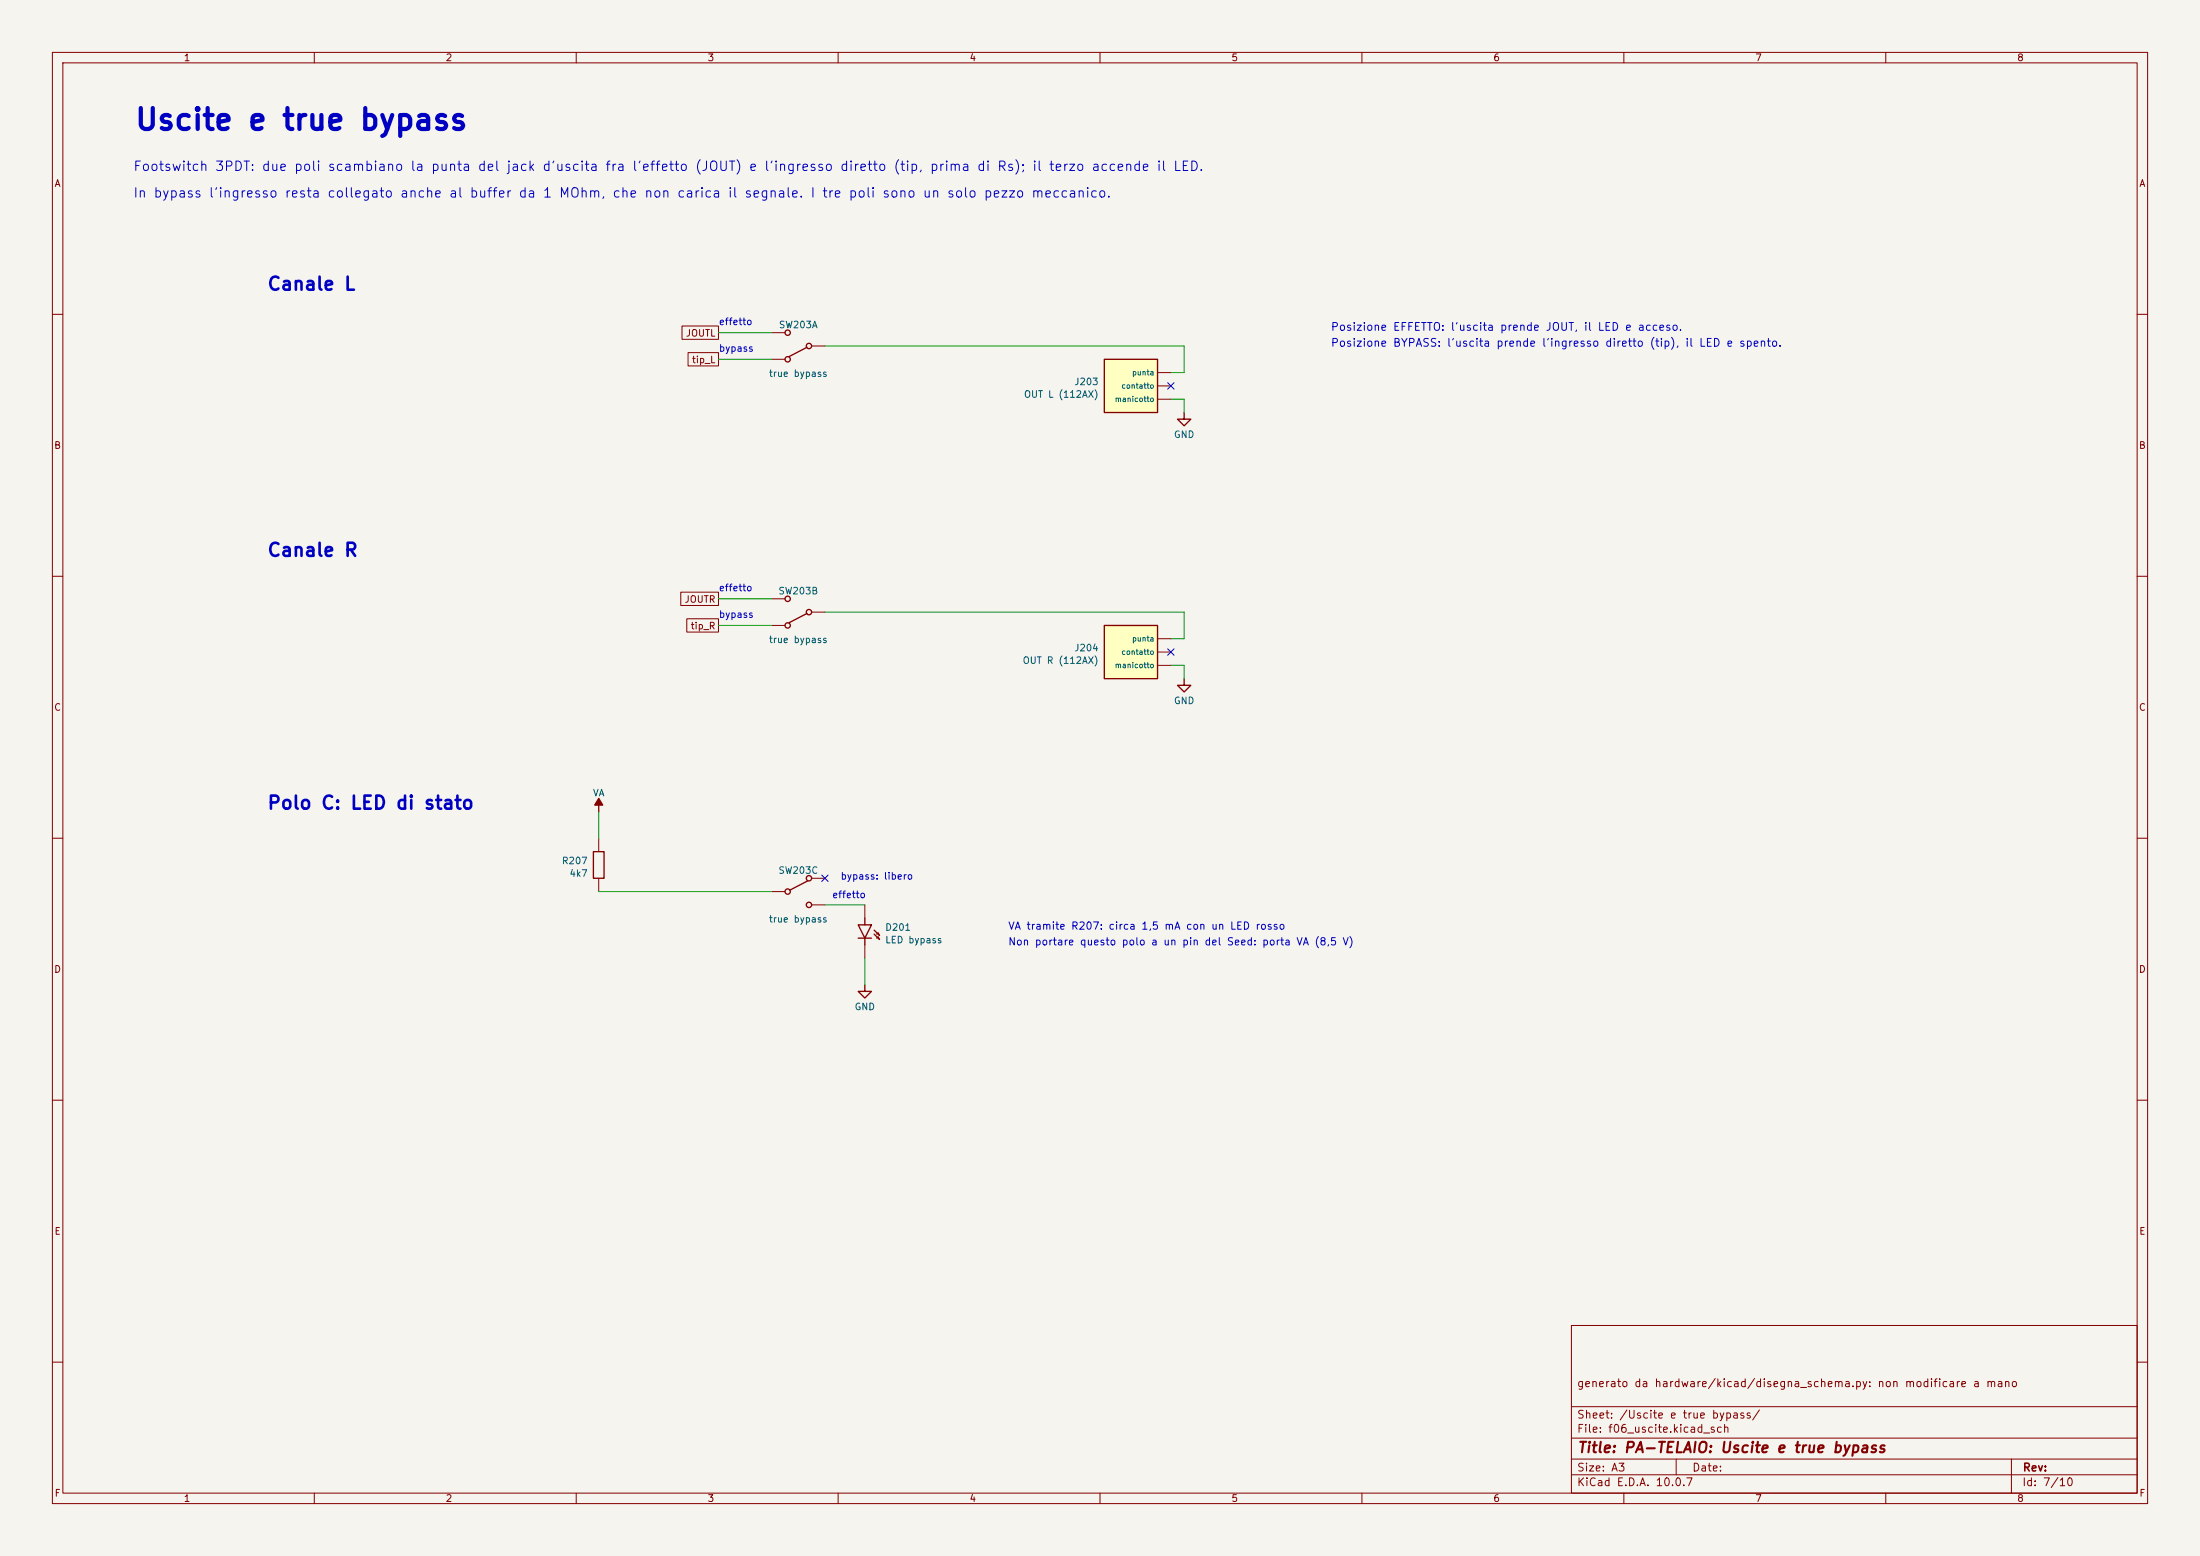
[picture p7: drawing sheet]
<svg xmlns="http://www.w3.org/2000/svg" width="420mm" height="297mm" viewBox="0 0 420 297" stroke-linecap="round" stroke-linejoin="round" font-family="sans-serif">
<path d="M0 0h420v297h-420z" fill="#f5f4ef" stroke="#f5f4ef" stroke-width=".19"/>
<g fill="none" stroke="#840000" stroke-width=".19">
<path d="M10 10h400v277h-400zM12 12h396v273h-396zM60 10v2M110 10v2M160 10v2M210 10v2M260 10v2M310 10v2M360 10v2M10 60h2M408 60h2M10 110h2"/>
<path d="M408 110h2M10 160h2M408 160h2M10 210h2M408 210h2M300 253h108v32h-108zM10 260h2M300 278.5h108M300 274.5h108M300 268.5h108M320 278.5v3M384 278.5v6.5"/>
<path d="M408 260h2M60 285v2M110 285v2M160 285v2M210 285v2M260 285v2M300 281.5h108M310 285v2M360 285v2"/>
</g>
<path d="M114.3 152.4l.8 1.3h-1.6z" fill="#840000" stroke="#840000" stroke-width=".25"/>
<path d="M226.1 78.7v1.3h1.2l-1.2 1.3-1.3-1.3h1.3M114.3 153.7v1.2" fill="none" stroke="#840000" stroke-width=".25"/>
<path d="M210.8 68.6h10.2v10.1h-10.2z" fill="#ffffc2"/>
<path d="M210.8 68.6h10.2v10.1h-10.2z" fill="none" stroke="#840000" stroke-width=".25"/>
<path d="M221 76.2h2.5M221 71.1h2.5M221 73.7h2.5" fill="none" stroke="#840000" stroke-width=".19"/>
<path d="M210.8 119.4h10.2v10.1h-10.2z" fill="#ffffc2"/>
<g fill="none" stroke="#840000" stroke-width=".25">
<path d="M154.1 66.3l-3.5 1.8M154.1 117.1l-3.5 1.8M210.8 119.4h10.2v10.1h-10.2zM226.1 129.5v1.3h1.2l-1.2 1.3-1.3-1.3h1.3M113.3 162.6h2v5h-2zM154.2 168.1l-3.5 1.8M163.8 176.5h2.6l-1.3 2.6zM163.8 179.1h2.6M165.1 175.3v1.2M165.1 179.1v1.2M166.9 177.5l1 1.1-.3-.5-.2 .2M166.9 178.3l1 1-.3-.5-.2 .3"/>
<path d="M165.1 188v1.2h1.3l-1.3 1.3-1.3-1.3h1.3"/>
<circle cx="150.4" cy="68.6" r=".51"/>
<circle cx="150.4" cy="63.5" r=".51"/>
<circle cx="154.4" cy="66" r=".51"/>
<circle cx="150.4" cy="119.4" r=".51"/>
<circle cx="150.4" cy="114.3" r=".51"/>
<circle cx="154.4" cy="116.8" r=".51"/>
<circle cx="150.4" cy="170.2" r=".51"/>
<circle cx="154.4" cy="167.6" r=".51"/>
<circle cx="154.4" cy="172.7" r=".51"/>
</g>
<g fill="none" stroke="#840000" stroke-width=".19">
<path d="M130.2 62.2h7v2.6h-7zM131.4 67.3h5.8v2.6h-5.8zM147.3 68.6h2.6M147.3 63.5h2.6M154.9 66h2.6M130 113h7.2v2.6h-7.2zM131.1 118.1h6.1v2.6h-6.1zM147.3 119.4h2.6M147.3 114.3h2.6M154.9 116.8h2.6M221 127h2.5M221 121.9h2.5"/>
<path d="M221 124.5h2.5M114.3 160v2.6M114.3 167.6v2.6M147.3 170.2h2.6M154.9 167.6h2.6M154.9 172.7h2.6M165.1 172.7v2.6M165.1 180.3v2.6"/>
</g>
<path d="M137.2 63.5h10.1M137.2 68.6h10.1M157.5 66h68.6v5.1h-2.6M223.5 76.2h2.6v2.5M137.2 114.3h10.1M137.2 119.4h10.1M157.5 116.8h68.6v5.1h-2.6M223.5 127h2.6v2.5M114.3 154.9v5.1M114.3 170.2h33M157.5 172.7h7.6M165.1 182.9v5.1" fill="none" stroke="#009600" stroke-width=".19"/>
<path d="M222.9 73.1l1.2 1.2M224.1 73.1l-1.2 1.2M222.9 123.9l1.2 1.2M224.1 123.9l-1.2 1.2M156.9 167l1.2 1.2M158.1 167l-1.2 1.2" fill="none" stroke="#000084" stroke-width=".19"/>
<text font-size="4" fill="#0000c2" x="25.5" y="25.8">Uscite e true bypass</text>
<g font-size="2.5" fill="#0000c2">
<text x="50.9" y="56.1">Canale L</text>
<text x="50.9" y="106.9">Canale R</text>
<text x="50.9" y="155.1">Polo C: LED di stato</text>
</g>
<text font-size="2" fill="#840000" x="301" y="277.8">Title: PA-TELAIO: Uscite e true bypass</text>
<g font-size="1.8" fill="#0000c2">
<text x="25.3" y="33.1">Footswitch 3PDT: due poli scambiano la punta del jack d'uscita fra l'effetto (JOUT) e l'ingresso diretto (tip, prima di Rs); il terzo accende il LED.</text>
<text x="25.3" y="38.2">In bypass l'ingresso resta collegato anche al buffer da 1 MOhm, che non carica il segnale. I tre poli sono un solo pezzo meccanico.</text>
</g>
<g font-size="1.5" fill="#0000c2">
<text x="254" y="63.5">Posizione EFFETTO: l'uscita prende JOUT, il LED e acceso.</text>
<text x="254" y="66.6">Posizione BYPASS: l'uscita prende l'ingresso diretto (tip), il LED e spento.</text>
</g>
<g font-size="1.5" fill="#840000">
<text x="300.9" y="265.1">generato da hardware/kicad/disegna_schema.py: non modificare a mano</text>
<text x="300.9" y="273.8">File: f06_uscite.kicad_sch</text>
<text x="300.9" y="271.1">Sheet: /Uscite e true bypass/</text>
<text x="300.9" y="281.2">Size: A3</text>
<text x="322.9" y="281.2">Date:</text>
<text x="386" y="281.2">Rev:</text>
<text x="300.9" y="284">KiCad E.D.A. 10.0.7</text>
<text x="385.9" y="284">Id: 7/10</text>
</g>
<g font-size="1.4" fill="#0000c2">
<text x="192.4" y="177.8">VA tramite R207: circa 1,5 mA con un LED rosso</text>
<text x="192.4" y="180.8">Non portare questo polo a un pin del Seed: porta VA (8,5 V)</text>
</g>
<g font-size="1.3" fill="#840000">
<text x="35" y="12">1</text>
<text x="85" y="12">2</text>
<text x="135" y="12">3</text>
<text x="185" y="12">4</text>
<text x="235" y="12">5</text>
<text x="285" y="12">6</text>
<text x="335" y="12">7</text>
<text x="385" y="12">8</text>
<text x="10.3" y="36">A</text>
<text x="408.3" y="36">A</text>
<text x="130.8" y="64.6">JOUTL</text>
<text x="132" y="69.6">tip_L</text>
<text x="10.2" y="86">B</text>
<text x="408.2" y="86">B</text>
<text x="130.6" y="115.4">JOUTR</text>
<text x="131.7" y="120.4">tip_R</text>
<text x="10.2" y="136">C</text>
<text x="408.2" y="136">C</text>
<text x="10.2" y="186">D</text>
<text x="408.2" y="186">D</text>
<text x="10.3" y="236">E</text>
<text x="408.3" y="236">E</text>
<text x="10.3" y="286">F</text>
<text x="35" y="287">1</text>
<text x="85" y="287">2</text>
<text x="135" y="287">3</text>
<text x="185" y="287">4</text>
<text x="235" y="287">5</text>
<text x="285" y="287">6</text>
<text x="335" y="287">7</text>
<text x="385" y="287">8</text>
<text x="408.3" y="286">F</text>
</g>
<g font-size="1.3" fill="#0000c2">
<text x="137.1" y="62.4">effetto</text>
<text x="137.1" y="67.5">bypass</text>
<text x="137.1" y="113.2">effetto</text>
<text x="137.1" y="118.3">bypass</text>
<text x="158.8" y="171.8">effetto</text>
<text x="160.4" y="168.2">bypass: libero</text>
</g>
<g font-size="1.3" fill="#006464">
<text x="148.6" y="63">SW203A</text>
<text x="146.7" y="72.3">true bypass</text>
<text x="195.4" y="76.2">OUT L (112AX)</text>
<text x="205" y="73.8">J203</text>
<text x="224" y="83.9">GND</text>
<text x="148.5" y="113.8">SW203B</text>
<text x="146.7" y="123.1">true bypass</text>
<text x="205" y="124.6">J204</text>
<text x="195.1" y="127">OUT R (112AX)</text>
<text x="224" y="134.7">GND</text>
<text x="113.1" y="152.3">VA</text>
<text x="107.1" y="165.3">R207</text>
<text x="108.6" y="167.7">4k7</text>
<text x="148.5" y="167.1">SW203C</text>
<text x="146.7" y="176.4">true bypass</text>
<text x="168.9" y="178">D201</text>
<text x="168.9" y="180.4">LED bypass</text>
<text x="163" y="193.1">GND</text>
</g>
<g font-size="1" fill="#006464">
<text x="216" y="71.9">punta</text>
<text x="212.7" y="77">manicotto</text>
<text x="214" y="74.4">contatto</text>
<text x="214" y="125.2">contatto</text>
<text x="216" y="122.7">punta</text>
<text x="212.7" y="127.8">manicotto</text>
</g>
</svg>
